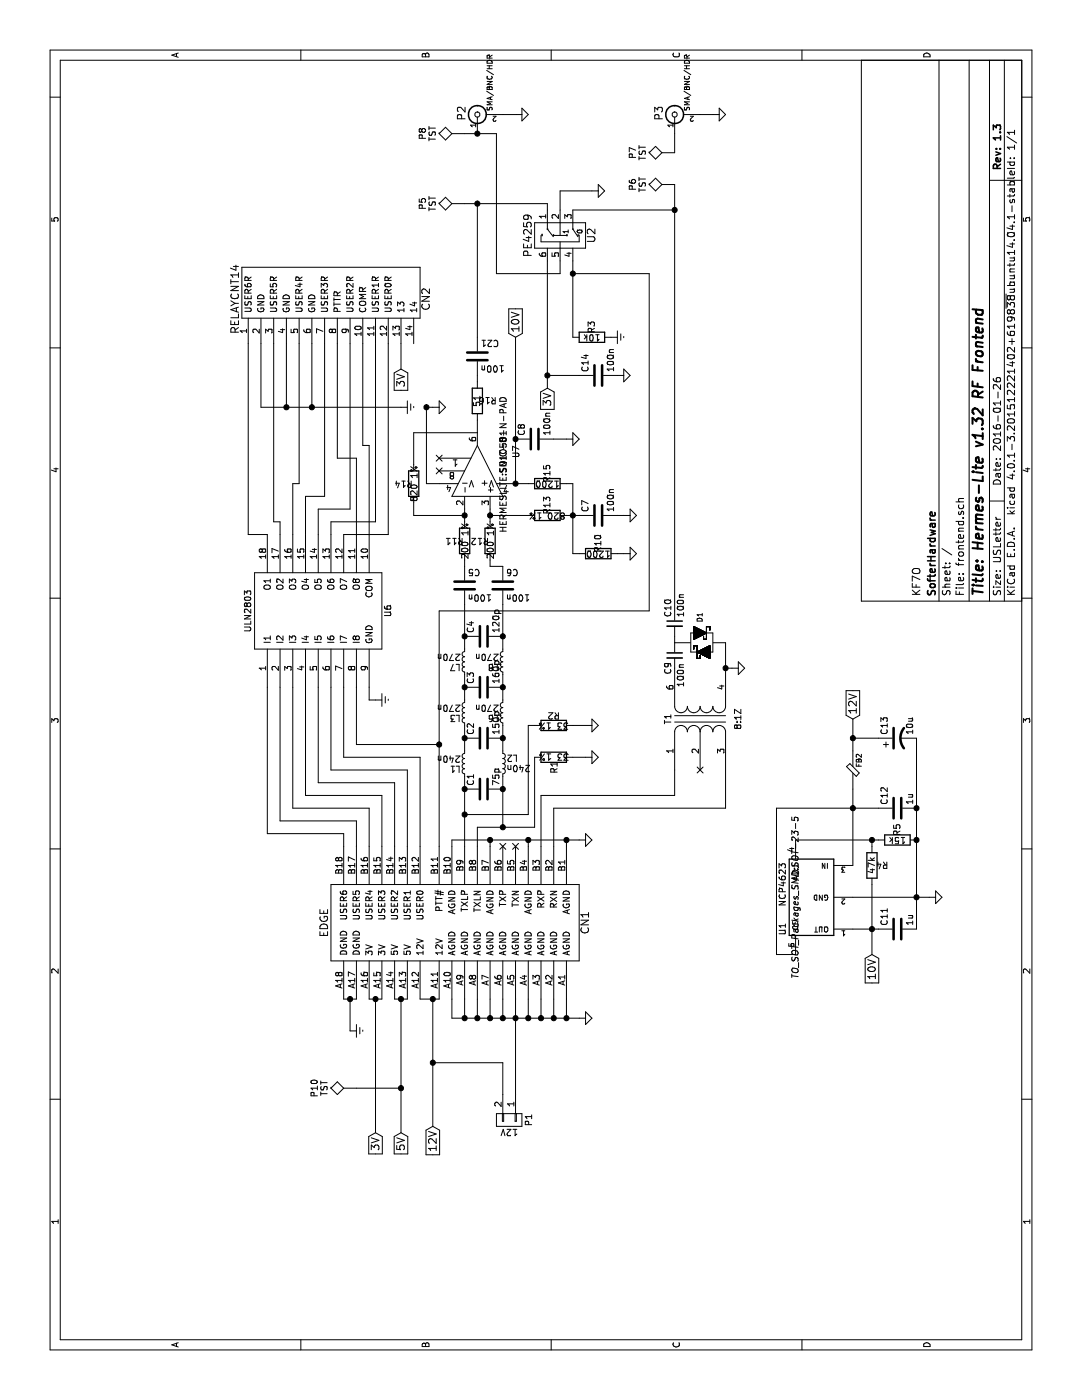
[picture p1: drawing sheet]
EESchema Schematic File Version 2
LIBS:power
LIBS:device
LIBS:transistors
LIBS:conn
LIBS:linear
LIBS:regul
LIBS:74xx
LIBS:cmos4000
LIBS:adc-dac
LIBS:memory
LIBS:xilinx
LIBS:microcontrollers
LIBS:dsp
LIBS:microchip
LIBS:analog_switches
LIBS:motorola
LIBS:texas
LIBS:intel
LIBS:audio
LIBS:interface
LIBS:digital-audio
LIBS:philips
LIBS:display
LIBS:cypress
LIBS:siliconi
LIBS:opto
LIBS:atmel
LIBS:contrib
LIBS:valves
LIBS:hermeslite
LIBS:ncp4623
LIBS:frontend-cache
EELAYER 25 0
EELAYER END
$Descr USLetter 11000 8500
encoding utf-8
Sheet 1 1
Title "Hermes-Lite v1.32 RF Frontend"
Date "2016-01-26"
Rev "1.3"
Comp "SofterHardware"
Comment1 "KF7O"
Comment2 ""
Comment3 ""
Comment4 ""
$EndDescr
$Comp
L EDGE CN1
U 1 1
P 3750 3450
F 0 "CN1" H 3750 2300 60  0000 C CNN
F 1 "EDGE" H 3750 4350 60  0000 C CNN
F 2 "HERMESLITE:EDGE" H 3750 2950 60  0001 C CNN
F 3 "" H 3750 2950 60  0000 C CNN
	1    3750 3450
	1    0    0    -1  
$EndComp
$Comp
L BNC P2
U 1 1
P 10100 3750
F 0 "P2" H 10110 3870 60  0000 C CNN
F 1 "SMA/BNC/HDR" H 10350 3650 40  0000 C CNN
F 2 "HERMESLITE:rfconnectorB" H 10100 3750 60  0001 C CNN
F 3 "" H 10100 3750 60  0000 C CNN
	1    10100 3750
	1    0    0    -1  
$EndComp
$Comp
L DIODESCH2 D1
U 1 1
P 5950 5500
F 0 "D1" V 5950 5700 40  0000 C CNN
F 1 "DIODESCH2" H 5950 5325 40  0001 C CNN
F 2 "HERMESLITE:SOD323" H 5950 5575 60  0001 C CNN
F 3 "" H 5950 5575 60  0000 C CNN
	1    5950 5500
	0    1    1    0   
$EndComp
$Comp
L C_Small C9
U 1 1
P 5850 5300
F 0 "C9" V 5800 5150 50  0000 L CNN
F 1 "100n" V 5900 5050 50  0000 L CNN
F 2 "Capacitors_SMD:C_0805_HandSoldering" H 5850 5300 60  0001 C CNN
F 3 "" H 5850 5300 60  0000 C CNN
	1    5850 5300
	0    1    1    0   
$EndComp
$Comp
L C_Small C10
U 1 1
P 6100 5300
F 0 "C10" V 6050 5350 50  0000 L CNN
F 1 "100n" V 6150 5350 50  0000 L CNN
F 2 "Capacitors_SMD:C_0805_HandSoldering" H 6100 5300 60  0001 C CNN
F 3 "" H 6100 5300 60  0000 C CNN
	1    6100 5300
	0    1    1    0   
$EndComp
$Comp
L GND #PWR01
U 1 1
P 5750 5750
F 0 "#PWR01" H 5750 5500 50  0001 C CNN
F 1 "GND" H 5750 5600 50  0001 C CNN
F 2 "" H 5750 5750 60  0000 C CNN
F 3 "" H 5750 5750 60  0000 C CNN
	1    5750 5750
	1    0    0    -1  
$EndComp
$Comp
L GND #PWR02
U 1 1
P 5050 4600
F 0 "#PWR02" H 5050 4350 50  0001 C CNN
F 1 "GND" H 5050 4450 50  0001 C CNN
F 2 "" H 5050 4600 60  0000 C CNN
F 3 "" H 5050 4600 60  0000 C CNN
	1    5050 4600
	1    0    0    -1  
$EndComp
$Comp
L BNC P3
U 1 1
P 10100 5300
F 0 "P3" H 10110 5420 60  0000 C CNN
F 1 "SMA/BNC/HDR" H 10350 5200 40  0000 C CNN
F 2 "HERMESLITE:rfconnectorB" H 10100 5300 60  0001 C CNN
F 3 "" H 10100 5300 60  0000 C CNN
	1    10100 5300
	1    0    0    -1  
$EndComp
$Comp
L GND #PWR03
U 1 1
P 10100 4050
F 0 "#PWR03" H 10100 4050 30  0001 C CNN
F 1 "GND" H 10100 3980 30  0001 C CNN
F 2 "" H 10100 4050 60  0000 C CNN
F 3 "" H 10100 4050 60  0000 C CNN
	1    10100 4050
	1    0    0    -1  
$EndComp
$Comp
L GND #PWR04
U 1 1
P 10100 5600
F 0 "#PWR04" H 10100 5600 30  0001 C CNN
F 1 "GND" H 10100 5530 30  0001 C CNN
F 2 "" H 10100 5600 60  0000 C CNN
F 3 "" H 10100 5600 60  0000 C CNN
	1    10100 5600
	1    0    0    -1  
$EndComp
$Comp
L ULN2803 U6
U 1 1
P 6200 2500
F 0 "U6" H 6200 1950 50  0000 C CNN
F 1 "ULN2803" H 6200 3050 50  0000 C CNN
F 2 "HERMESLITE:PSOP-18" H 6200 2500 50  0001 C CNN
F 3 "DOCUMENTATION" H 6200 2500 50  0001 C CNN
	1    6200 2500
	1    0    0    -1  
$EndComp
$Comp
L GND #PWR05
U 1 1
P 4400 4550
F 0 "#PWR05" H 4400 4550 30  0001 C CNN
F 1 "GND" H 4400 4480 30  0001 C CNN
F 2 "" H 4400 4550 60  0000 C CNN
F 3 "" H 4400 4550 60  0000 C CNN
	1    4400 4550
	1    0    0    -1  
$EndComp
$Comp
L GND #PWR06
U 1 1
P 3000 4550
F 0 "#PWR06" H 3000 4550 30  0001 C CNN
F 1 "GND" H 3000 4480 30  0001 C CNN
F 2 "" H 3000 4550 60  0000 C CNN
F 3 "" H 3000 4550 60  0000 C CNN
	1    3000 4550
	1    0    0    -1  
$EndComp
Text GLabel 2100 2950 0    60   Input ~ 0
3V
Text GLabel 2100 3150 0    60   Input ~ 0
5V
$Comp
L GNDREF #PWR07
U 1 1
P 5500 2950
F 0 "#PWR07" H 5500 2700 50  0001 C CNN
F 1 "GNDREF" H 5500 2800 50  0001 C CNN
F 2 "" H 5500 2950 60  0000 C CNN
F 3 "" H 5500 2950 60  0000 C CNN
	1    5500 2950
	1    0    0    -1  
$EndComp
$Comp
L GNDREF #PWR08
U 1 1
P 2900 2750
F 0 "#PWR08" H 2900 2500 50  0001 C CNN
F 1 "GNDREF" H 2900 2600 50  0001 C CNN
F 2 "" H 2900 2750 60  0000 C CNN
F 3 "" H 2900 2750 60  0000 C CNN
	1    2900 2750
	1    0    0    -1  
$EndComp
$Comp
L R R1
U 1 1
P 5050 4350
F 0 "R1" H 5130 4350 50  0000 C CNN
F 1 "33 1%" V 5050 4350 50  0000 C CNN
F 2 "Resistors_SMD:R_0805_HandSoldering" V 4980 4350 50  0001 C CNN
F 3 "" H 5050 4350 50  0000 C CNN
	1    5050 4350
	-1   0    0    1   
$EndComp
$Comp
L R R2
U 1 1
P 5300 4350
F 0 "R2" V 5380 4350 50  0000 C CNN
F 1 "33 1%" V 5300 4350 50  0000 C CNN
F 2 "Resistors_SMD:R_0805_HandSoldering" V 5230 4350 50  0001 C CNN
F 3 "" H 5300 4350 50  0000 C CNN
	1    5300 4350
	1    0    0    -1  
$EndComp
$Comp
L C C1
U 1 1
P 4800 3800
F 0 "C1" H 4825 3900 50  0000 L CNN
F 1 "75p" H 4825 3700 50  0000 L CNN
F 2 "Capacitors_SMD:C_0805_HandSoldering" H 4838 3650 50  0001 C CNN
F 3 "" H 4800 3800 50  0000 C CNN
	1    4800 3800
	1    0    0    -1  
$EndComp
$Comp
L C C2
U 1 1
P 5200 3800
F 0 "C2" H 5225 3900 50  0000 L CNN
F 1 "150p" H 5225 3700 50  0000 L CNN
F 2 "Capacitors_SMD:C_0805_HandSoldering" H 5238 3650 50  0001 C CNN
F 3 "" H 5200 3800 50  0000 C CNN
	1    5200 3800
	1    0    0    -1  
$EndComp
$Comp
L L_Small L1
U 1 1
P 5000 3650
F 0 "L1" H 5030 3690 50  0000 L CNN
F 1 "240n" H 5030 3610 50  0000 L CNN
F 2 "HERMESLITE:C_1206_0805_hand" H 5000 3650 50  0001 C CNN
F 3 "" H 5000 3650 50  0000 C CNN
	1    5000 3650
	0    -1   -1   0   
$EndComp
$Comp
L L_Small L2
U 1 1
P 5000 3950
F 0 "L2" H 5030 3990 50  0000 L CNN
F 1 "240n" H 5030 3910 50  0000 L CNN
F 2 "HERMESLITE:C_1206_0805_hand" H 5000 3950 50  0001 C CNN
F 3 "" H 5000 3950 50  0000 C CNN
	1    5000 3950
	0    1    1    0   
$EndComp
$Comp
L C C3
U 1 1
P 5600 3800
F 0 "C3" H 5625 3900 50  0000 L CNN
F 1 "160p" H 5625 3700 50  0000 L CNN
F 2 "Capacitors_SMD:C_0805_HandSoldering" H 5638 3650 50  0001 C CNN
F 3 "" H 5600 3800 50  0000 C CNN
	1    5600 3800
	1    0    0    -1  
$EndComp
$Comp
L L_Small L3
U 1 1
P 5400 3650
F 0 "L3" H 5430 3690 50  0000 L CNN
F 1 "270n" H 5430 3610 50  0000 L CNN
F 2 "HERMESLITE:C_1206_0805_hand" H 5400 3650 50  0001 C CNN
F 3 "" H 5400 3650 50  0000 C CNN
	1    5400 3650
	0    -1   -1   0   
$EndComp
$Comp
L L_Small L6
U 1 1
P 5400 3950
F 0 "L6" H 5430 3990 50  0000 L CNN
F 1 "270n" H 5430 3910 50  0000 L CNN
F 2 "HERMESLITE:C_1206_0805_hand" H 5400 3950 50  0001 C CNN
F 3 "" H 5400 3950 50  0000 C CNN
	1    5400 3950
	0    -1   -1   0   
$EndComp
$Comp
L L_Small L7
U 1 1
P 5800 3650
F 0 "L7" H 5830 3690 50  0000 L CNN
F 1 "270n" H 5830 3610 50  0000 L CNN
F 2 "HERMESLITE:C_1206_0805_hand" H 5800 3650 50  0001 C CNN
F 3 "" H 5800 3650 50  0000 C CNN
	1    5800 3650
	0    -1   -1   0   
$EndComp
$Comp
L L_Small L8
U 1 1
P 5800 3950
F 0 "L8" H 5830 3990 50  0000 L CNN
F 1 "270n" H 5830 3910 50  0000 L CNN
F 2 "HERMESLITE:C_1206_0805_hand" H 5800 3950 50  0001 C CNN
F 3 "" H 5800 3950 50  0000 C CNN
	1    5800 3950
	0    -1   -1   0   
$EndComp
$Comp
L C C4
U 1 1
P 6000 3800
F 0 "C4" H 6025 3900 50  0000 L CNN
F 1 "120p" H 6025 3700 50  0000 L CNN
F 2 "Capacitors_SMD:C_0805_HandSoldering" H 6038 3650 50  0001 C CNN
F 3 "" H 6000 3800 50  0000 C CNN
	1    6000 3800
	1    0    0    -1  
$EndComp
$Comp
L LM6161 U7
U 1 1
P 7300 3750
F 0 "U7" H 7450 4050 50  0000 C CNN
F 1 "SN10501" H 7450 3950 50  0000 C CNN
F 2 "HERMESLITE:SOIC-8-N-PAD" H 7350 3950 50  0000 C CNN
F 3 "" H 7450 4050 50  0000 C CNN
	1    7300 3750
	1    0    0    1   
$EndComp
$Comp
L R R11
U 1 1
P 6750 3650
F 0 "R11" H 6830 3650 50  0000 C CNN
F 1 "200 1%" V 6750 3650 50  0000 C CNN
F 2 "Resistors_SMD:R_0805_HandSoldering" V 6680 3650 50  0001 C CNN
F 3 "" H 6750 3650 50  0000 C CNN
	1    6750 3650
	0    -1   -1   0   
$EndComp
$Comp
L R R12
U 1 1
P 6750 3850
F 0 "R12" H 6830 3850 50  0000 C CNN
F 1 "200 1%" V 6750 3850 50  0000 C CNN
F 2 "Resistors_SMD:R_0805_HandSoldering" V 6680 3850 50  0001 C CNN
F 3 "" H 6750 3850 50  0000 C CNN
	1    6750 3850
	0    -1   -1   0   
$EndComp
$Comp
L R R14
U 1 1
P 7200 3250
F 0 "R14" H 7280 3250 50  0000 C CNN
F 1 "820 1%" V 7200 3250 50  0000 C CNN
F 2 "Resistors_SMD:R_0805_HandSoldering" V 7130 3250 50  0001 C CNN
F 3 "" H 7200 3250 50  0000 C CNN
	1    7200 3250
	0    -1   -1   0   
$EndComp
$Comp
L GND #PWR09
U 1 1
P 7800 3400
F 0 "#PWR09" H 7800 3150 50  0001 C CNN
F 1 "GND" H 7800 3250 50  0001 C CNN
F 2 "" H 7800 3400 60  0000 C CNN
F 3 "" H 7800 3400 60  0000 C CNN
	1    7800 3400
	1    0    0    -1  
$EndComp
NoConn ~ 7300 3450
NoConn ~ 7400 3450
$Comp
L R R13
U 1 1
P 6950 4300
F 0 "R13" H 7030 4300 50  0000 C CNN
F 1 "820 1%" V 6950 4300 50  0000 C CNN
F 2 "Resistors_SMD:R_0805_HandSoldering" V 6880 4300 50  0001 C CNN
F 3 "" H 6950 4300 50  0000 C CNN
	1    6950 4300
	1    0    0    -1  
$EndComp
$Comp
L C C7
U 1 1
P 6950 4700
F 0 "C7" H 6975 4800 50  0000 L CNN
F 1 "100n" H 6975 4600 50  0000 L CNN
F 2 "Capacitors_SMD:C_0805_HandSoldering" H 6988 4550 50  0001 C CNN
F 3 "" H 6950 4700 50  0000 C CNN
	1    6950 4700
	1    0    0    -1  
$EndComp
$Comp
L GND #PWR010
U 1 1
P 6950 4900
F 0 "#PWR010" H 6950 4650 50  0001 C CNN
F 1 "GND" H 6950 4750 50  0001 C CNN
F 2 "" H 6950 4900 60  0000 C CNN
F 3 "" H 6950 4900 60  0000 C CNN
	1    6950 4900
	1    0    0    -1  
$EndComp
$Comp
L R R10
U 1 1
P 6650 4700
F 0 "R10" H 6730 4700 50  0000 C CNN
F 1 "1200" V 6650 4700 50  0000 C CNN
F 2 "Resistors_SMD:R_0805_HandSoldering" V 6580 4700 50  0001 C CNN
F 3 "" H 6650 4700 50  0000 C CNN
	1    6650 4700
	1    0    0    -1  
$EndComp
$Comp
L R R15
U 1 1
P 7200 4300
F 0 "R15" H 7280 4300 50  0000 C CNN
F 1 "1200" V 7200 4300 50  0000 C CNN
F 2 "Resistors_SMD:R_0805_HandSoldering" V 7130 4300 50  0001 C CNN
F 3 "" H 7200 4300 50  0000 C CNN
	1    7200 4300
	1    0    0    -1  
$EndComp
$Comp
L GND #PWR011
U 1 1
P 6650 4900
F 0 "#PWR011" H 6650 4650 50  0001 C CNN
F 1 "GND" H 6650 4750 50  0001 C CNN
F 2 "" H 6650 4900 60  0000 C CNN
F 3 "" H 6650 4900 60  0000 C CNN
	1    6650 4900
	1    0    0    -1  
$EndComp
$Comp
L C C8
U 1 1
P 7550 4200
F 0 "C8" H 7575 4300 50  0000 L CNN
F 1 "100n" H 7575 4100 50  0000 L CNN
F 2 "Capacitors_SMD:C_0805_HandSoldering" H 7588 4050 50  0001 C CNN
F 3 "" H 7550 4200 50  0000 C CNN
	1    7550 4200
	1    0    0    -1  
$EndComp
$Comp
L GND #PWR012
U 1 1
P 7550 4450
F 0 "#PWR012" H 7550 4200 50  0001 C CNN
F 1 "GND" H 7550 4300 50  0001 C CNN
F 2 "" H 7550 4450 60  0000 C CNN
F 3 "" H 7550 4450 60  0000 C CNN
	1    7550 4450
	1    0    0    -1  
$EndComp
Text GLabel 2150 3400 0    60   Input ~ 0
12V
Text GLabel 8350 4050 2    60   Input ~ 0
10V
$Comp
L R R16
U 1 1
P 7850 3750
F 0 "R16" H 7930 3750 50  0000 C CNN
F 1 "51" V 7850 3750 50  0000 C CNN
F 2 "Resistors_SMD:R_0805_HandSoldering" V 7780 3750 50  0001 C CNN
F 3 "" H 7850 3750 50  0000 C CNN
	1    7850 3750
	0    1    1    0   
$EndComp
$Comp
L C C21
U 1 1
P 8200 3750
F 0 "C21" H 8225 3850 50  0000 L CNN
F 1 "100n" H 8225 3650 50  0000 L CNN
F 2 "Capacitors_SMD:C_0805_HandSoldering" H 8238 3600 50  0001 C CNN
F 3 "" H 8200 3750 50  0000 C CNN
	1    8200 3750
	0    1    1    0   
$EndComp
$Comp
L C C5
U 1 1
P 6400 3650
F 0 "C5" H 6425 3750 50  0000 L CNN
F 1 "100n" H 6425 3550 50  0000 L CNN
F 2 "Capacitors_SMD:C_0805_HandSoldering" H 6438 3500 50  0001 C CNN
F 3 "" H 6400 3650 50  0000 C CNN
	1    6400 3650
	0    1    1    0   
$EndComp
$Comp
L C C6
U 1 1
P 6400 3950
F 0 "C6" H 6425 4050 50  0000 L CNN
F 1 "100n" H 6425 3850 50  0000 L CNN
F 2 "Capacitors_SMD:C_0805_HandSoldering" H 6438 3800 50  0001 C CNN
F 3 "" H 6400 3950 50  0000 C CNN
	1    6400 3950
	0    1    1    0   
$EndComp
NoConn ~ 4950 5500
$Comp
L GND #PWR013
U 1 1
P 5300 4600
F 0 "#PWR013" H 5300 4350 50  0001 C CNN
F 1 "GND" H 5300 4450 50  0001 C CNN
F 2 "" H 5300 4600 60  0000 C CNN
F 3 "" H 5300 4600 60  0000 C CNN
	1    5300 4600
	1    0    0    -1  
$EndComp
NoConn ~ 4350 3950
NoConn ~ 4350 4050
$Comp
L Transf6pinA T1
U 1 1
P 5350 5500
F 0 "T1" H 5350 5750 50  0000 C CNN
F 1 "8:1Z" H 5350 5200 50  0000 C CNN
F 2 "HERMESLITE:TransMclX65" H 5350 5500 50  0001 C CNN
F 3 "" H 5350 5500 50  0000 C CNN
	1    5350 5500
	1    0    0    -1  
$EndComp
$Comp
L NCP4623 U1
U 1 1
P 3950 6350
F 0 "U1" H 3700 6550 50  0000 C CNN
F 1 "NCP4623" H 4050 6550 50  0000 C CNN
F 2 "TO_SOT_Packages_SMD:SOT-23-5" H 3950 6450 50  0000 C CIN
F 3 "" H 3950 6350 50  0000 C CNN
	1    3950 6350
	1    0    0    -1  
$EndComp
Text GLabel 5350 6700 2    60   Input ~ 0
12V
$Comp
L GND #PWR014
U 1 1
P 3950 7300
F 0 "#PWR014" H 3950 7300 30  0001 C CNN
F 1 "GND" H 3950 7230 30  0001 C CNN
F 2 "" H 3950 7300 60  0000 C CNN
F 3 "" H 3950 7300 60  0000 C CNN
	1    3950 7300
	1    0    0    -1  
$EndComp
Text GLabel 3500 6850 0    60   Input ~ 0
10V
$Comp
L C C11
U 1 1
P 3700 7050
F 0 "C11" H 3725 7150 50  0000 L CNN
F 1 "1u" H 3725 6950 50  0000 L CNN
F 2 "Capacitors_SMD:C_0805_HandSoldering" H 3738 6900 50  0001 C CNN
F 3 "" H 3700 7050 50  0000 C CNN
	1    3700 7050
	1    0    0    -1  
$EndComp
$Comp
L C C12
U 1 1
P 4650 7050
F 0 "C12" H 4675 7150 50  0000 L CNN
F 1 "1u" H 4675 6950 50  0000 L CNN
F 2 "Capacitors_SMD:C_0805_HandSoldering" H 4688 6900 50  0001 C CNN
F 3 "" H 4650 7050 50  0000 C CNN
	1    4650 7050
	1    0    0    -1  
$EndComp
$Comp
L RELAYCNT14 CN2
U 1 1
P 8500 2500
F 0 "CN2" H 8650 1650 60  0000 C CNN
F 1 "RELAYCNT14" H 8650 3150 60  0000 C CNN
F 2 "HERMESLITE:BREAKOUT14" H 8500 2650 60  0001 C CNN
F 3 "" H 8500 2650 60  0000 C CNN
	1    8500 2500
	1    0    0    -1  
$EndComp
Text GLabel 8100 3150 0    60   Input ~ 0
3V
$Comp
L PE4259 U2
U 1 1
P 9150 4400
F 0 "U2" H 9150 4150 60  0000 C CNN
F 1 "PE4259" H 9150 4650 60  0000 C CNN
F 2 "HERMESLITE:pe4259" H 9150 4400 60  0001 C CNN
F 3 "" H 9150 4400 60  0000 C CNN
	1    9150 4400
	1    0    0    -1  
$EndComp
$Comp
L GND #PWR015
U 1 1
P 9500 4650
F 0 "#PWR015" H 9500 4400 50  0001 C CNN
F 1 "GND" H 9500 4500 50  0001 C CNN
F 2 "" H 9500 4650 60  0000 C CNN
F 3 "" H 9500 4650 60  0000 C CNN
	1    9500 4650
	1    0    0    -1  
$EndComp
Text GLabel 7950 4300 0    60   Input ~ 0
3V
$Comp
L TST P7
U 1 1
P 9800 5300
F 0 "P7" H 9800 5600 50  0000 C BNN
F 1 "TST" H 9800 5550 50  0000 C CNN
F 2 "Measurement_Points:Measurement_Point_Round-TH_Small" H 9800 5300 50  0001 C CNN
F 3 "" H 9800 5300 50  0000 C CNN
	1    9800 5300
	1    0    0    -1  
$EndComp
$Comp
L TST P8
U 1 1
P 9950 3650
F 0 "P8" H 9950 3950 50  0000 C BNN
F 1 "TST" H 9950 3900 50  0000 C CNN
F 2 "Measurement_Points:Measurement_Point_Round-TH_Small" H 9950 3650 50  0001 C CNN
F 3 "" H 9950 3650 50  0000 C CNN
	1    9950 3650
	1    0    0    -1  
$EndComp
$Comp
L TST P5
U 1 1
P 9400 3650
F 0 "P5" H 9400 3950 50  0000 C BNN
F 1 "TST" H 9400 3900 50  0000 C CNN
F 2 "Measurement_Points:Measurement_Point_Round-TH_Small" H 9400 3650 50  0001 C CNN
F 3 "" H 9400 3650 50  0000 C CNN
	1    9400 3650
	1    0    0    -1  
$EndComp
$Comp
L TST P6
U 1 1
P 9550 5300
F 0 "P6" H 9550 5600 50  0000 C BNN
F 1 "TST" H 9550 5550 50  0000 C CNN
F 2 "Measurement_Points:Measurement_Point_Round-TH_Small" H 9550 5300 50  0001 C CNN
F 3 "" H 9550 5300 50  0000 C CNN
	1    9550 5300
	1    0    0    -1  
$EndComp
$Comp
L TST P10
U 1 1
P 2450 2800
F 0 "P10" H 2450 3100 50  0000 C BNN
F 1 "TST" H 2450 3050 50  0000 C CNN
F 2 "Measurement_Points:Measurement_Point_Round-TH_Small" H 2450 2800 50  0001 C CNN
F 3 "" H 2450 2800 50  0000 C CNN
	1    2450 2800
	1    0    0    -1  
$EndComp
$Comp
L GNDREF #PWR016
U 1 1
P 7800 3150
F 0 "#PWR016" H 7800 2900 50  0001 C CNN
F 1 "GNDREF" H 7800 3000 50  0001 C CNN
F 2 "" H 7800 3150 60  0000 C CNN
F 3 "" H 7800 3150 60  0000 C CNN
	1    7800 3150
	1    0    0    -1  
$EndComp
Wire Wire Line
	5950 5700 5750 5700
Wire Wire Line
	5750 5700 5750 5750
Connection ~ 5750 5700
Wire Wire Line
	4350 4250 4750 4250
Wire Wire Line
	4750 5300 4950 5300
Wire Wire Line
	4350 4350 4650 4350
Wire Wire Line
	4650 5700 4950 5700
Wire Wire Line
	4350 2700 4450 2700
Wire Wire Line
	4450 2700 4450 2100
Wire Wire Line
	4450 2100 5600 2100
Wire Wire Line
	4350 2800 4550 2800
Wire Wire Line
	4550 2800 4550 2200
Wire Wire Line
	4550 2200 5600 2200
Wire Wire Line
	4350 2900 4650 2900
Wire Wire Line
	4650 2900 4650 2300
Wire Wire Line
	4650 2300 5600 2300
Wire Wire Line
	4350 3000 4750 3000
Wire Wire Line
	4750 3000 4750 2400
Wire Wire Line
	4750 2400 5600 2400
Wire Wire Line
	4350 3100 4850 3100
Wire Wire Line
	4850 3100 4850 2500
Wire Wire Line
	4850 2500 5600 2500
Wire Wire Line
	4350 3200 4950 3200
Wire Wire Line
	4950 3200 4950 2600
Wire Wire Line
	4950 2600 5600 2600
Wire Wire Line
	4350 3300 5050 3300
Wire Wire Line
	5050 3300 5050 2700
Wire Wire Line
	5050 2700 5600 2700
Wire Wire Line
	4350 3450 6200 3450
Wire Wire Line
	5150 3450 5150 2800
Wire Wire Line
	5150 2800 5600 2800
Wire Wire Line
	5500 2950 5500 2900
Wire Wire Line
	5500 2900 5600 2900
Wire Wire Line
	6800 2900 7500 2900
Wire Wire Line
	3150 3550 3000 3550
Wire Wire Line
	3000 3550 3000 4550
Wire Wire Line
	3150 3650 3000 3650
Connection ~ 3000 3650
Wire Wire Line
	3150 3750 3000 3750
Connection ~ 3000 3750
Wire Wire Line
	3150 3850 3000 3850
Connection ~ 3000 3850
Wire Wire Line
	3150 3950 3000 3950
Connection ~ 3000 3950
Wire Wire Line
	2400 4050 3150 4050
Connection ~ 3000 4050
Wire Wire Line
	3150 4150 3000 4150
Connection ~ 3000 4150
Wire Wire Line
	3150 4250 3000 4250
Connection ~ 3000 4250
Wire Wire Line
	3150 4350 3000 4350
Connection ~ 3000 4350
Wire Wire Line
	3150 4450 3000 4450
Connection ~ 3000 4450
Wire Wire Line
	3150 2900 3150 3000
Wire Wire Line
	3150 3100 3150 3200
Wire Wire Line
	2100 3150 3150 3150
Connection ~ 3150 3150
Wire Wire Line
	2100 2950 3150 2950
Connection ~ 3150 2950
Wire Wire Line
	3150 2700 3150 2800
Wire Wire Line
	3150 2750 2900 2750
Connection ~ 3150 2750
Wire Wire Line
	4350 3650 4900 3650
Wire Wire Line
	4350 3750 4500 3750
Wire Wire Line
	4400 3550 4400 4550
Connection ~ 4400 3850
Connection ~ 4400 4150
Connection ~ 4400 4450
Wire Wire Line
	4350 3550 4400 3550
Wire Wire Line
	4350 3850 4400 3850
Wire Wire Line
	4350 4150 4400 4150
Wire Wire Line
	4400 4450 4350 4450
Wire Wire Line
	10100 3950 10100 4050
Wire Wire Line
	10100 5500 10100 5600
Wire Wire Line
	6800 3050 8300 3050
Wire Wire Line
	6800 2100 6800 1950
Wire Wire Line
	6800 1950 8300 1950
Wire Wire Line
	6800 2200 6900 2200
Wire Wire Line
	6900 2200 6900 2150
Wire Wire Line
	6900 2150 8300 2150
Wire Wire Line
	6800 2800 7400 2800
Wire Wire Line
	7400 2800 7400 2650
Wire Wire Line
	7400 2650 8300 2650
Wire Wire Line
	7500 2900 7500 2850
Wire Wire Line
	7500 2850 8300 2850
Wire Wire Line
	6800 2700 6800 3050
Wire Wire Line
	8300 2950 6900 2950
Wire Wire Line
	6900 2950 6900 2600
Wire Wire Line
	6900 2600 6800 2600
Wire Wire Line
	8300 2750 7000 2750
Wire Wire Line
	7000 2750 7000 2500
Wire Wire Line
	7000 2500 6800 2500
Wire Wire Line
	8300 2550 7100 2550
Wire Wire Line
	7100 2550 7100 2400
Wire Wire Line
	7100 2400 6800 2400
Wire Wire Line
	8300 2350 7200 2350
Wire Wire Line
	7200 2350 7200 2300
Wire Wire Line
	7200 2300 6800 2300
Wire Wire Line
	8300 2050 7800 2050
Wire Wire Line
	8300 2250 7800 2250
Connection ~ 7800 2250
Wire Wire Line
	7800 2450 8300 2450
Connection ~ 7800 2450
Connection ~ 4800 3650
Wire Wire Line
	5100 3650 5300 3650
Wire Wire Line
	4500 3950 4900 3950
Wire Wire Line
	5100 3950 5300 3950
Wire Wire Line
	4500 3750 4500 4200
Connection ~ 4800 3950
Wire Wire Line
	4500 4200 5050 4200
Connection ~ 4500 3950
Wire Wire Line
	4600 3650 4600 4150
Wire Wire Line
	4600 4150 5300 4150
Wire Wire Line
	5300 4150 5300 4200
Connection ~ 4600 3650
Wire Wire Line
	5050 4500 5050 4600
Connection ~ 5200 3650
Wire Wire Line
	5500 3650 5700 3650
Connection ~ 5600 3650
Wire Wire Line
	5900 3650 6250 3650
Wire Wire Line
	5900 3950 6250 3950
Wire Wire Line
	5500 3950 5700 3950
Connection ~ 5600 3950
Connection ~ 5200 3950
Wire Wire Line
	7200 3450 7200 3350
Wire Wire Line
	7200 3350 7800 3350
Connection ~ 7800 3350
Wire Wire Line
	7600 3750 7600 3250
Wire Wire Line
	7600 3250 7350 3250
Wire Wire Line
	6900 3650 7000 3650
Wire Wire Line
	6900 3850 7000 3850
Wire Wire Line
	7050 3250 6950 3250
Wire Wire Line
	6950 3250 6950 3650
Connection ~ 6950 3650
Wire Wire Line
	6950 4850 6950 4900
Wire Wire Line
	6950 4450 6950 4550
Wire Wire Line
	6950 3850 6950 4150
Connection ~ 6950 3850
Wire Wire Line
	6650 4550 6650 4500
Wire Wire Line
	6650 4500 7200 4500
Connection ~ 6950 4500
Wire Wire Line
	6650 4900 6650 4850
Wire Wire Line
	7550 4350 7550 4450
Connection ~ 7200 4050
Connection ~ 7550 4050
Wire Wire Line
	7200 4500 7200 4450
Wire Wire Line
	7200 4050 7200 4150
Wire Wire Line
	3150 3300 3150 3450
Wire Wire Line
	2150 3400 3150 3400
Connection ~ 3150 3400
Wire Wire Line
	7600 3750 7700 3750
Wire Wire Line
	8000 3750 8050 3750
Wire Wire Line
	6550 3650 6600 3650
Wire Wire Line
	6550 3950 6550 3850
Wire Wire Line
	6550 3850 6600 3850
Connection ~ 6000 3650
Connection ~ 6000 3950
Wire Wire Line
	5300 4500 5300 4600
Wire Wire Line
	5950 5300 6000 5300
Wire Wire Line
	4650 4350 4650 5700
Wire Wire Line
	4750 4250 4750 5300
Wire Wire Line
	4200 6700 4800 6700
Wire Wire Line
	4650 6100 4650 6900
Connection ~ 4650 6700
Wire Wire Line
	3950 6700 3950 7300
Wire Wire Line
	8100 3150 8300 3150
Wire Wire Line
	8350 3750 9400 3750
Wire Wire Line
	6200 5300 9550 5300
Wire Wire Line
	9350 4400 9500 4400
Wire Wire Line
	9500 4400 9500 4650
Wire Wire Line
	9400 3650 9400 4300
Wire Wire Line
	9400 4300 9350 4300
Wire Wire Line
	9350 5300 9350 4500
Wire Wire Line
	7950 4300 8950 4300
Wire Wire Line
	8950 4400 8850 4400
Wire Wire Line
	8850 4400 8850 3900
Wire Wire Line
	8850 3900 9950 3900
Wire Wire Line
	9950 3900 9950 3650
Connection ~ 9950 3750
Wire Wire Line
	9800 5300 9950 5300
Connection ~ 9400 3750
Connection ~ 9350 5300
Wire Wire Line
	2450 2800 2450 3150
Connection ~ 2450 3150
Connection ~ 2650 3400
Wire Wire Line
	7800 2050 7800 3150
$Comp
L CONN_01X02 P1
U 1 1
P 2200 4000
F 0 "P1" H 2200 4150 50  0000 C CNN
F 1 "12V" V 2300 4000 50  0000 C CNN
F 2 "Connect:PINHEAD1-2" H 2200 4000 50  0001 C CNN
F 3 "" H 2200 4000 50  0000 C CNN
	1    2200 4000
	-1   0    0    1   
$EndComp
Wire Wire Line
	2650 3950 2400 3950
$Comp
L FB FB2
U 1 1
P 4950 6700
F 0 "FB2" H 5025 6650 39  0000 C CNN
F 1 "FB" H 4950 6800 60  0001 C CNN
F 2 "Capacitors_SMD:C_0805_HandSoldering" H 4950 6700 60  0001 C CNN
F 3 "" H 4950 6700 60  0000 C CNN
	1    4950 6700
	1    0    0    -1  
$EndComp
Wire Wire Line
	5100 6700 5350 6700
Wire Wire Line
	7800 3350 7800 3400
Wire Wire Line
	6200 3450 6200 5100
Wire Wire Line
	6200 5100 8850 5100
Connection ~ 5150 3450
Wire Wire Line
	8850 5100 8850 4500
Wire Wire Line
	8350 4500 8950 4500
$Comp
L R R3
U 1 1
P 8350 4650
F 0 "R3" H 8430 4650 50  0000 C CNN
F 1 "10k" V 8350 4650 50  0000 C CNN
F 2 "Resistors_SMD:R_0805_HandSoldering" V 8280 4650 50  0001 C CNN
F 3 "" H 8350 4650 50  0000 C CNN
	1    8350 4650
	1    0    0    -1  
$EndComp
Connection ~ 8850 4500
Wire Wire Line
	2650 3400 2650 3950
$Comp
L CP1 C13
U 1 1
P 5200 7050
F 0 "C13" H 5225 7150 50  0000 L CNN
F 1 "10u" H 5225 6950 50  0000 L CNN
F 2 "Capacitors_Tantalum_SMD:TantalC_SizeT_EIA-3528" H 5200 7050 50  0001 C CNN
F 3 "" H 5200 7050 50  0000 C CNN
	1    5200 7050
	1    0    0    -1  
$EndComp
$Comp
L GNDREF #PWR017
U 1 1
P 8350 4800
F 0 "#PWR017" H 8350 4550 50  0001 C CNN
F 1 "GNDREF" H 8350 4650 50  0001 C CNN
F 2 "" H 8350 4800 60  0000 C CNN
F 3 "" H 8350 4800 60  0000 C CNN
	1    8350 4800
	1    0    0    -1  
$EndComp
Wire Wire Line
	7200 4050 8350 4050
Wire Wire Line
	5200 6900 5200 6700
Connection ~ 5200 6700
$Comp
L R R4
U 1 1
P 4200 6850
F 0 "R4" H 4280 6850 50  0000 C CNN
F 1 "47k" V 4200 6850 50  0000 C CNN
F 2 "Resistors_SMD:R_0805_HandSoldering" V 4130 6850 50  0001 C CNN
F 3 "" H 4200 6850 50  0000 C CNN
	1    4200 6850
	0    1    1    0   
$EndComp
$Comp
L R R5
U 1 1
P 4400 7050
F 0 "R5" H 4480 7050 50  0000 C CNN
F 1 "15k" V 4400 7050 50  0000 C CNN
F 2 "Resistors_SMD:R_0805_HandSoldering" V 4330 7050 50  0001 C CNN
F 3 "" H 4400 7050 50  0000 C CNN
	1    4400 7050
	1    0    0    -1  
$EndComp
$Comp
L C C14
U 1 1
P 8050 4700
F 0 "C14" H 8075 4800 50  0000 L CNN
F 1 "100n" H 8075 4600 50  0000 L CNN
F 2 "Capacitors_SMD:C_0805_HandSoldering" H 8088 4550 50  0001 C CNN
F 3 "" H 8050 4700 50  0000 C CNN
	1    8050 4700
	1    0    0    -1  
$EndComp
$Comp
L GND #PWR018
U 1 1
P 8050 4850
F 0 "#PWR018" H 8050 4600 50  0001 C CNN
F 1 "GND" H 8050 4700 50  0001 C CNN
F 2 "" H 8050 4850 60  0000 C CNN
F 3 "" H 8050 4850 60  0000 C CNN
	1    8050 4850
	1    0    0    -1  
$EndComp
Wire Wire Line
	8050 4550 8050 4300
Connection ~ 8050 4300
Wire Wire Line
	3500 6250 3500 6100
Wire Wire Line
	3500 6100 4650 6100
Wire Wire Line
	3700 6700 3700 6900
Wire Wire Line
	3700 7200 5200 7200
Connection ~ 3950 7200
Connection ~ 4400 7200
Connection ~ 4650 7200
Wire Wire Line
	4400 6250 4400 6900
Wire Wire Line
	4350 6850 4400 6850
Connection ~ 4400 6850
Wire Wire Line
	3500 6850 4050 6850
Connection ~ 3700 6850
$EndSCHEMATC
